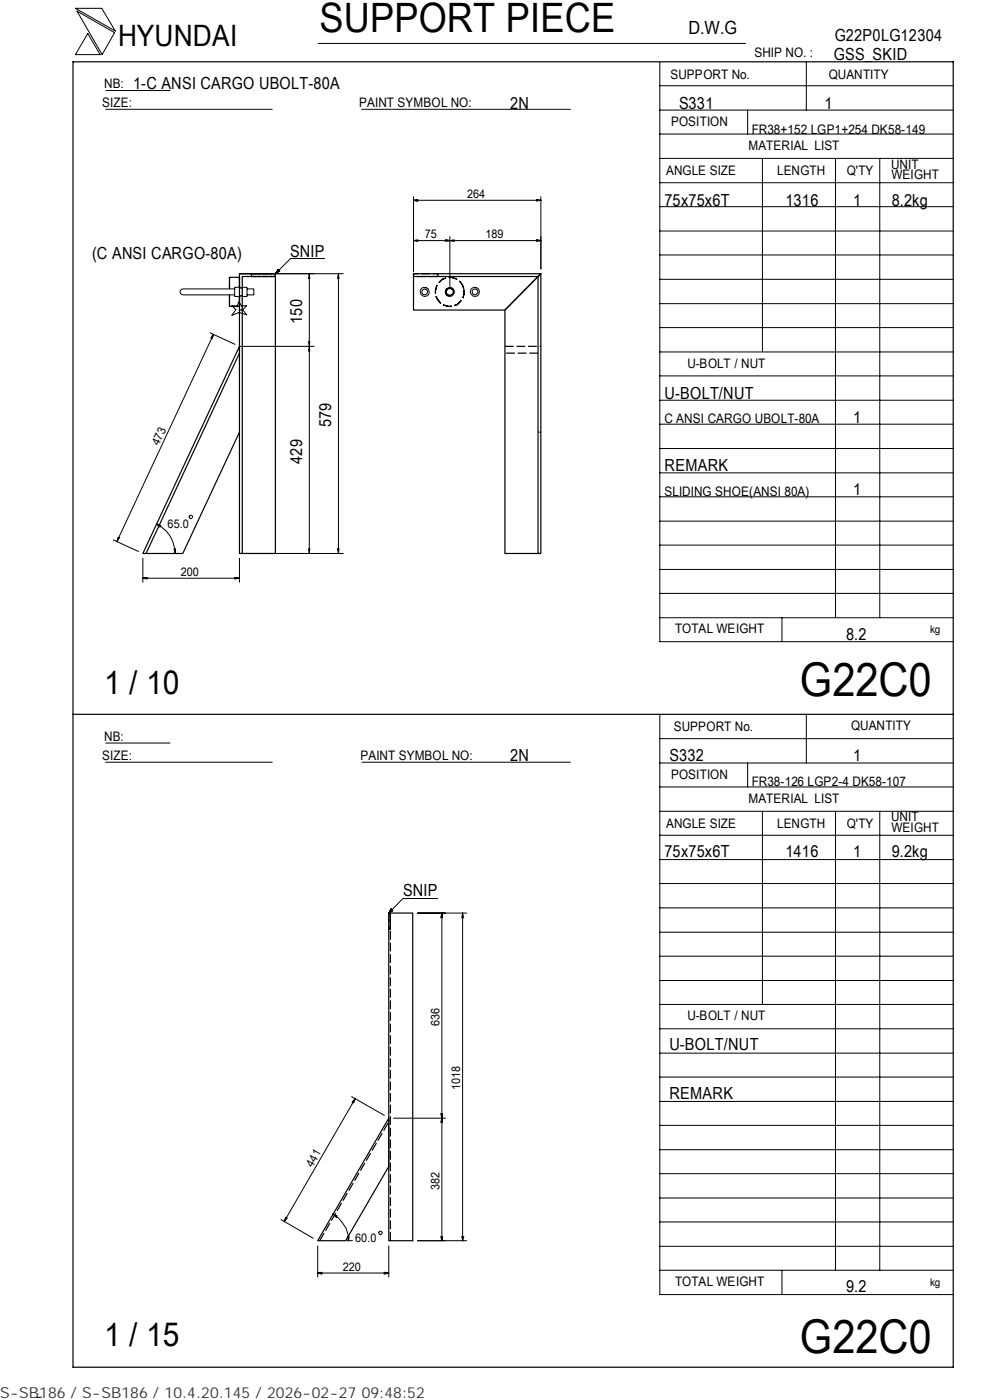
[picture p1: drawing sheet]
<svg xmlns="http://www.w3.org/2000/svg" width="210mm" height="297mm" viewBox="0 0 210 297" stroke-linecap="round" stroke-linejoin="round" font-family="sans-serif">
<g fill="none" stroke="#000" stroke-width=".21">
<path d="M16 1.8h5.6l2.9 4.8zM16.3 2.4l8 4.5-2.6 4.7zM18.6 7.1l2.6 4.5h-5.2zM22.4 19.2h13.7M67.5 9.2h90.6M139.9 18.2h62.3M139.9 13.2v122.9h62.3M171 13.1v10.3M22.4 23.2h35.3M76.7 23.2h44.3M139.9 38.8h62.3M139.9 33.6h62.3"/>
<path d="M139.9 28.4h62.3M139.9 23.4h62.3M158.6 23.4v5M161.7 33.6v41M177.2 33.7v97.4M186.6 33.7v97.4M50.8 58.1h22M59 57.1l.3 .4-.9 .6zM61.5 54.9l-3.1 3.2M61.6 54.9h7.3M65.5 58.7h.2M65.6 58.1v59.3"/>
<path d="M65.6 58.1l.1 1h-.2zM71.7 58.7h.2M71.8 58.1l.1 1h-.3zM71.8 58.1v59.3M87.7 41.7v15.9M87.7 51l.9 .2M87.7 42.5l.9 .2M87.7 42.5h27M88.6 50.9l-.9 .1M88.6 42.3l-.9 .2M94.5 50.8l1.8 .4M95.4 50.2v10.7"/>
<path d="M96.3 50.9l-1.8 .3M113.8 42.3l.9 .2M113.8 50.8l.9 .2M114.7 41.7v15.4M114.7 42.5l-.9 .2M114.7 51h-27M114.7 51l-.9 .2M139.9 59.3h62.3M139.9 54.1h62.3M139.9 49h62.3M139.9 43.8h62.3M44.5 70.6l5.4 2.5"/>
<path d="M45.3 70.9l-.6 .8M45.3 70.9l-.3 1M45.3 70.9l-20.5 44M49.2 64.8l1.1 .1 .4-.9 .5 .9 1.1-.1-.8 .9 .8 1.1-1.6-.5-1.5 .6 .8-1.2zM49.8 61.3h-10.9a.64 .64 0 0 0-.7 .6 .64 .64 0 0 0 .7 .7h10.9M50.8 60.9h-1v2h1M50.8 73.5h15.8M51.4 60.9h1v2h-1M52.4 61.3h1.4v1.3h-1.4M65.5 72.5h.2l-.2 2h.2zM65.5 74.2h.2M65.5 72.8h.2"/>
<path d="M139.9 79.7h62.3M139.9 74.7h62.3M139.9 69.5h62.3M139.9 64.4h62.3M139.9 95.2h62.3M139.9 90h62.3M139.9 84.9h62.3M24 114.5l5.4 2.5M25.1 114l-.3 .9M25.4 114l-.6 .9M30.3 118.4v5.1M33.2 111.2a7 7 0 0 1 4 6.2"/>
<path d="M33.2 111.2l.7 .6M33.2 111.2l.9 .3M36.9 116.5l.3 .9M37.2 116.4v1M40.2 109.4h.5l.2 .2-.4 .5-.3-.2zM50.8 118.4v5.1M50.8 117.4h22M65.5 116.4h.2l-.1 1zM65.5 116.7h.2M71.6 116.4h.3l-.1 1zM71.7 116.7h.2M139.9 100.3h62.3"/>
<path d="M139.9 115.6h62.3M139.9 110.6h62.3M139.9 105.4h62.3M30.3 122.7l.9 .1M30.3 122.7h20.5M31.2 122.5l-.9 .2M49.8 122.5l1 .2M50.8 122.7l-1 .1M139.9 131.1h62.3M139.9 125.9h62.3M139.9 120.8h62.3M165.9 131.1v5"/>
<path d="M22.4 157.6h13.7M139.9 151.7v122.9h62.3M139.9 156.7h62.3M171 151.5v10.4M22.4 161.7h35.3M76.8 161.7h44.2M139.9 177.2h62.3M139.9 172.1h62.3M139.9 167h62.3M139.9 161.9h62.3M158.6 161.9v5.1M161.7 172.1v41"/>
<path d="M177.2 172.2v97.3M186.6 172.2v97.3M83 192.8l.3 .4-.8 .5zM88.6 193.7h10.4M92.9 190.6h-7.4l-3 3.1M93.7 193.7v69.5M93.7 193.7l-.2 1M93.7 193.7l.2 1M98.1 193.7l-.2 1M98.1 193.7l.2 1M98.1 193.7v69.5M139.9 182.4h62.3"/>
<path d="M139.9 197.8h62.3M139.9 192.6h62.3M139.9 187.4h62.3M139.9 218.3h62.3M139.9 213.1h62.3M139.9 208h62.3M139.9 202.9h62.3M74.6 232.7l6.9 3.9M75.3 233.1l-.6 .7M75.3 233.1l-.3 .9M75.3 233.1l-15 26.1M83.5 237.2h11"/>
<path d="M93.5 236.2l.2 1M93.7 237.2l-.2 1M93.7 237.2l.2 1M93.9 236.2l-.2 1M139.9 238.7h62.3M139.9 233.7h62.3M139.9 228.5h62.3M139.9 223.4h62.3M59.6 258.7l6.9 4M60.6 258.2l-.3 1M60.9 258.4l-.6 .8M70.6 257.5a6.8 6.8 0 0 1 3.3 5.7"/>
<path d="M70.6 257.5l.8 .8M70.6 257.5l.9 .5M139.9 259.2h62.3M139.9 254.2h62.3M139.9 249h62.3M139.9 243.9h62.3M67.4 264.3v6.6M67.4 270.1l.9 .2M67.4 270.1h15.1M68.3 269.9l-.9 .2M73.6 263.2h1.2M73.6 262.3l.3 .9"/>
<path d="M74.1 262.3l-.2 .9M80.4 261.3h.5l.2 .2-.4 .4-.3-.1zM81.4 269.9l1.1 .2M82.5 270.1l-1.1 .2M82.5 264.3v6.6M93.5 262.3l.2 .9M93.9 262.3l-.2 .9M97.9 262.3l.2 .9M98.4 262.3l-.3 .9M99 263.2h-10.4M139.9 269.5h62.3M139.9 264.4h62.3"/>
<path d="M165.9 269.5v5.1M8.8 296.4l-1 .1"/>
<circle cx="90.1" cy="61.9" r=".59"/>
<circle cx="90.1" cy="61.9" r=".96"/>
<circle cx="100.7" cy="62" r=".99"/>
<circle cx="100.7" cy="61.9" r=".59"/>
</g>
<g fill="none" stroke="#000" stroke-width=".25">
<path d="M15.5 13.1h186.7v277h-186.7zM50.8 58.8h-2.1v2.5M53.3 58.1h-2.5v7.7h.6v-7.1h1.9M53.3 58.1h5.1v.6h-5.1zM58.4 58.7v58.7h-7v-51.6M87.7 58.7v7.1h19.4l7-7.1v58.7h-7v-51.6l7.6-7.7v59.3h-.6M87.7 58.1h5.2v.6h-5.2zM92.9 58.1h21.8l-.6 .6h-21.2M48.7 62.6v2.4h2.1M50.8 73.5v1.4l-19.8 42.5h-.7zM50.8 65.8v51.6h.6M50.8 91.7l-12 25.7h-7.8"/>
<path d="M15.5 151.5h186.7M82.5 193.7h5v69.5h-5zM82.5 237.2v10.3l-9.2 15.7h-5.9z"/>
<circle cx="95.4" cy="61.9" r=".91"/>
<circle cx="95.4" cy="61.9" r=".74"/>
</g>
<path d="M50.8 61h.6M50.8 62.8h.6M51.4 61.1h-.6M51.4 62.7h-.6M114.1 91.7h.6" fill="none" stroke="#000" stroke-width=".25" stroke-dasharray=".3 .1" stroke-linecap="butt"/>
<path d="M50.8 58.8v2.1M50.8 62.9v2.1M50.8 60.9v-2.1M50.8 65v-2.1" fill="none" stroke="#000" stroke-width=".25" stroke-dasharray="1.2 .3" stroke-linecap="butt"/>
<path d="M48.7 61.3v-2.5M48.7 65v-2.4" fill="none" stroke="#000" stroke-width=".25" stroke-dasharray="1.4 .4" stroke-linecap="butt"/>
<path d="M53.3 58.1h5.1v.6h-5.1M53.3 58.7h5.1v-.6h-5.1M92.9 58.7h-5.2v-.6h5.2M94.5 61.9a.92 .92 0 0 0 1.1 .9 .92 .92 0 0 0 .7-1.2 .92 .92 0 0 0-1.4-.5l-.3 .4-.1 .4M94.8 62.5a.83 .83 0 0 0 1 .1 .83 .83 0 0 0 .4-.9 .79 .79 0 0 0-1.2-.4 .79 .79 0 0 0-.2 1.2M98.4 61.2a3.1 3.1 0 0 0-4.9-1.7 3.1 3.1 0 0 0 .4 5.2 3.1 3.1 0 0 0 4.6-2.5l-.1-1M107.1 73.5h7.6M114.1 74.9h-7M82.5 193.7v3.5h.3v-3.5h-.3M67.8 263.2l14.7-25.2M82.8 263.2v-69.5" fill="none" stroke="#000" stroke-width=".25" stroke-dasharray="1.9 .6" stroke-linecap="butt"/>
<path d="M58.5 57.2h.9v.9h-.9zM82.6 192.9h.7v.8h-.7z" fill="#000"/>
<g font-size="9.9">
<text x="169.7" y="147.6">G22C0</text>
<text x="169.7" y="286.9">G22C0</text>
</g>
<text font-size="8.6" x="67.7" y="6.9">SUPPORT PIECE</text>
<g font-size="7">
<text x="22.1" y="147.2">1 / 10</text>
<text x="22.1" y="285.6">1 / 15</text>
</g>
<text font-size="6.3" x="25.1" y="9.8">HYUNDAI</text>
<text font-size="3.9" x="146" y="7.3">D.W.G</text>
<g font-size="3.5">
<text x="177" y="8.7">G22P0LG12304</text>
<text x="176.9" y="12.8">GSS_SKID</text>
<text x="28.3" y="19">1-C ANSI CARGO UBOLT-80A</text>
<text x="108.2" y="23.1">2N</text>
<text x="144" y="23.1">S331</text>
<text x="174.8" y="23.1">1</text>
<text x="141" y="43.6">75x75x6T</text>
<text x="166.6" y="43.6">1316</text>
<text x="180.9" y="43.6">1</text>
<text x="189.1" y="43.6">8.2kg</text>
<text x="19.6" y="54.9">(C ANSI CARGO-80A)</text>
<text x="61.6" y="54.4">SNIP</text>
<text x="64.1" y="68.7" transform="rotate(-90 64.1 68.7)">150</text>
<text x="141" y="84.6">U-BOLT/NUT</text>
<text x="180.9" y="89.7">1</text>
<text x="70.3" y="90.7" transform="rotate(-90 70.3 90.7)">579</text>
<text x="64.1" y="98.4" transform="rotate(-90 64.1 98.4)">429</text>
<text x="141" y="99.9">REMARK</text>
<text x="180.9" y="105.1">1</text>
<text x="179.5" y="135.8">8.2</text>
<text x="108.2" y="161.4">2N</text>
<text x="142" y="161.4">S332</text>
<text x="180.9" y="161.4">1</text>
<text x="141" y="181.9">75x75x6T</text>
<text x="166.6" y="181.9">1416</text>
<text x="180.9" y="181.9">1</text>
<text x="189.1" y="181.9">9.2kg</text>
<text x="85.5" y="190.2">SNIP</text>
<text x="142" y="222.8">U-BOLT/NUT</text>
<text x="142" y="233.1">REMARK</text>
<text x="179.5" y="274.1">9.2</text>
</g>
<text font-size="3.2" fill="#323232" x="0" y="296.6">S-SB186 / S-SB186 / 10.4.20.145 / 2026-02-27 09:48:52</text>
<g font-size="2.8">
<text x="142.2" y="16.8">SUPPORT No.</text>
<text x="160" y="12.2">SHIP NO. :</text>
<text x="175.8" y="16.7">QUANTITY</text>
<text x="21.7" y="22.8">SIZE:</text>
<text x="22.1" y="18.7">NB:</text>
<text x="76.2" y="22.8">PAINT SYMBOL NO:</text>
<text x="142.3" y="26.8">POSITION</text>
<text x="159.4" y="28.4">FR38+152 LGP1+254 DK58-149</text>
<text x="158.8" y="31.7">MATERIAL LIST</text>
<text x="189" y="35.8">UNIT</text>
<text x="141.3" y="37.2">ANGLE SIZE</text>
<text x="164.8" y="37.1">LENGTH</text>
<text x="179.6" y="37.1">Q'TY</text>
<text x="189.1" y="38">WEIGHT</text>
<text x="145.8" y="78">U-BOLT / NUT</text>
<text x="141" y="89.8">C ANSI CARGO UBOLT-80A</text>
<text x="141" y="105.2">SLIDING SHOE(ANSI 80A)</text>
<text x="143.2" y="134.4">TOTAL WEIGHT</text>
<text x="142.9" y="155">SUPPORT No.</text>
<text x="180.5" y="154.9">QUANTITY</text>
<text x="21.7" y="161.3">SIZE:</text>
<text x="22.1" y="157.1">NB:</text>
<text x="76.5" y="161.2">PAINT SYMBOL NO:</text>
<text x="142.3" y="165.3">POSITION</text>
<text x="159.4" y="166.7">FR38-126 LGP2-4 DK58-107</text>
<text x="158.8" y="170.3">MATERIAL LIST</text>
<text x="141.3" y="175.7">ANGLE SIZE</text>
<text x="164.8" y="175.6">LENGTH</text>
<text x="179.6" y="175.6">Q'TY</text>
<text x="189" y="174.2">UNIT</text>
<text x="189.1" y="176.5">WEIGHT</text>
<text x="145.8" y="216.5">U-BOLT / NUT</text>
<text x="143.2" y="272.9">TOTAL WEIGHT</text>
</g>
<g font-size="2.5">
<text x="99.1" y="42">264</text>
<text x="90.1" y="50.5">75</text>
<text x="103" y="50.5">189</text>
<text x="33.7" y="94.7" transform="rotate(-65 33.7 94.7)">473</text>
<text x="35.6" y="112.1">65.0</text>
<text x="38.4" y="122.2">200</text>
<text x="93.2" y="217.6" transform="rotate(-90 93.2 217.6)">636</text>
<text x="97.6" y="231.3" transform="rotate(-90 97.6 231.3)">1018</text>
<text x="66.3" y="247.7" transform="rotate(-60 66.3 247.7)">441</text>
<text x="93.2" y="252.4" transform="rotate(-90 93.2 252.4)">382</text>
<text x="75.4" y="263.4">60.0</text>
<text x="72.7" y="269.6">220</text>
</g>
<g font-size="2.3">
<text x="197.3" y="134.3">kg</text>
<text x="197.3" y="272.8">kg</text>
</g>
</svg>
